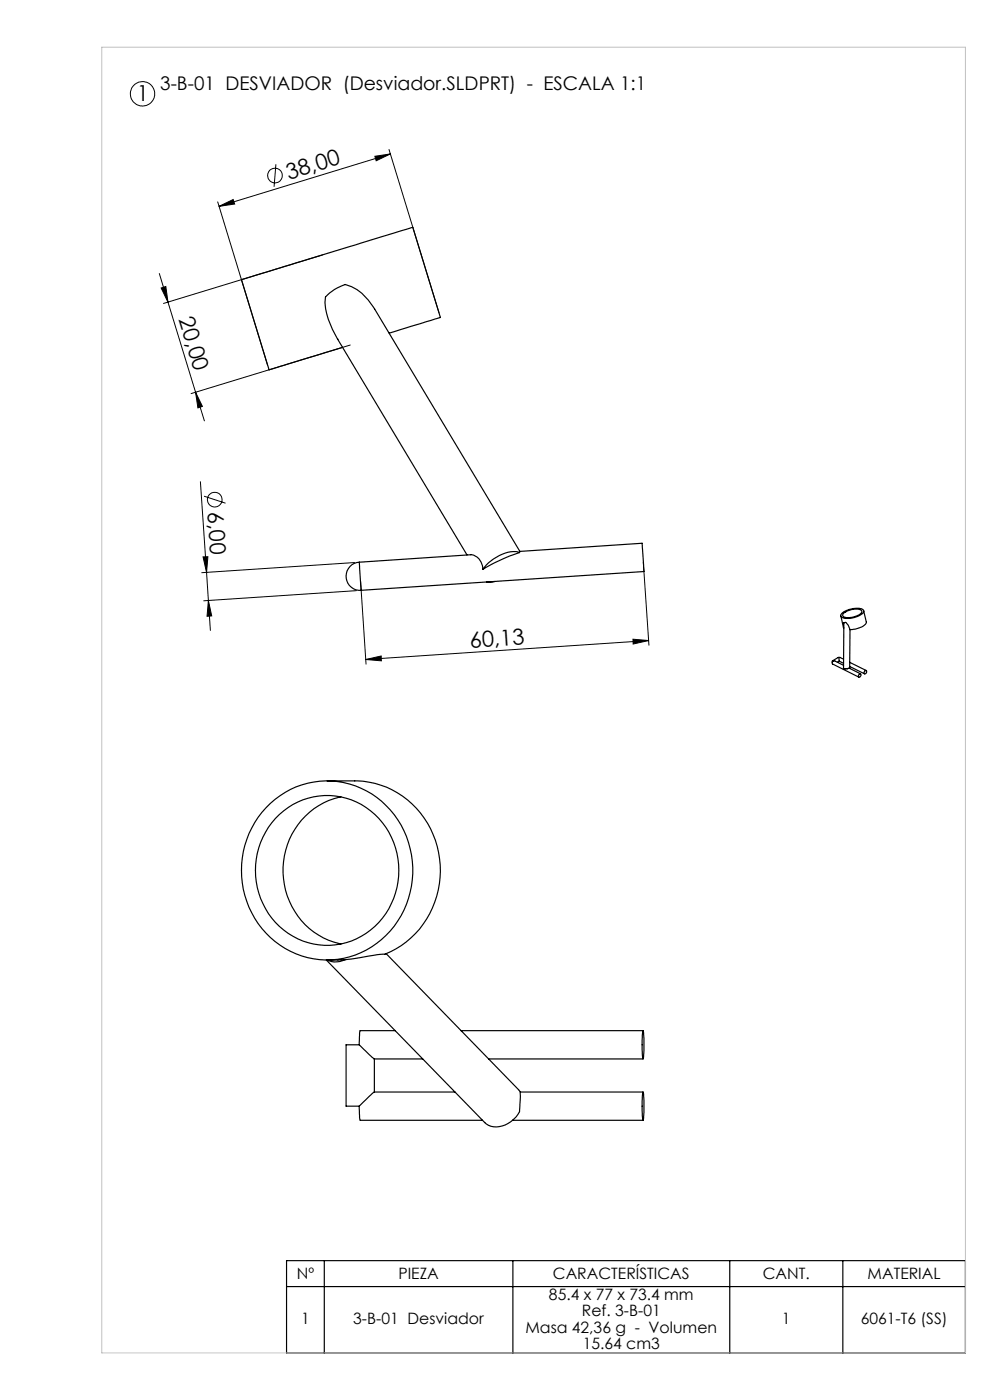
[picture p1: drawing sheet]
<svg xmlns="http://www.w3.org/2000/svg" width="210mm" height="297mm" viewBox="0 0 210 297" stroke-linecap="round" stroke-linejoin="round" font-family="sans-serif">
<g fill="none" stroke="#000" stroke-width=".21">
<path d="M58.5 34.9l-.4 4.7M79.5 33.2l3.3-.5-3 1.4zM82.5 31.7l10.6 34.7M82.8 32.7l-36.3 11.1M33.8 58l1.8 6.1M46.2 42.8l10.6 34.7M46.5 43.8l3-1.5 .3 1zM68.4 54.1l-33.7 10.3M34.2 61.1l1-.3 .4 3.3zM35.6 64.1l7.8 25.2M74.3 73.2l-33.8 10.3M41.5 83.2l1.4 3-.9 .3z"/>
<path d="M42.5 102.2l1.3 19.2M43.1 118.1h1l-.3 3.3zM43.3 105.3l4.5 1.4M75.2 119.3l-32.4 2.2M136.5 119.2l1.2 17.7M43.8 121.4l.4 6M44.2 127.4l.7 3.3h-1zM44.2 127.4l.4 6.3M75.6 125.3l-32.4 2.2M76.5 123.3l1.1 17.6M77.6 139.9l3.3-.7v1zM134.3 135.6l3.3 .3-3.3 .7z"/>
<path d="M137.6 135.9l-60 4"/>
<circle cx="30.2" cy="19.9" r="2.59"/>
<circle cx="58.3" cy="37.2" r="1.57"/>
<circle cx="45.5" cy="106" r="1.56"/>
</g>
<g fill="none" stroke="#000" stroke-width=".25">
<path d="M71.6 72l27.5 45.7M71.7 72a16.5 16.5 0 0 1-2.8-7.8l.1-1.2a9.6 9.6 0 0 1 4.2-2.6 10.4 10.4 0 0 1 6.3 5.2l30.8 51.4M82.6 70.7l10.8-3.4-5.8-19.1-36.4 11.1 5.9 19.2 15.6-4.8M76.2 119.3l23.7-1.6a2.9 2.9 0 0 1 2.5 3.1M76.2 119.3l.4 5.9M76.2 119.3a2.99 2.99 0 0 0-2.8 3.1 2.99 2.99 0 0 0 3.2 2.8M110.2 117.2a6.4 6.4 0 0 0-5.5 1.4l-1.1 .8-1.2 1.4M110.2 117.2l-3.5 1.4-4.3 2.2M110.3 117l-.1 .2M110.3 117l25.9-1.8 .4 6-60 4M105 123.4l-1.8 .1M178 139.5l.2-.1 .7 .4"/>
<path d="M178 139.5v.8M178 139.5l-1.4 .7M178.4 130.7l.6 2.5M178.5 130.2a4.7 4.7 0 0 1 4.6-.9 .74 .74 0 0 1-.6 1.2h-.1a4.1 4.1 0 0 1-4 .3zM178.9 130.2a3.7 3.7 0 0 1 3.8-.7 .83 .83 0 0 1-.7 1.1l-.5 .1a3.3 3.3 0 0 1-2.7 0zM180.3 133.6l-.1 8.2M183.2 129.6l.6 2.3a2.45 2.45 0 0 1-2.2 1.5l-.5 .1a.68 .68 0 0 1-.8 0 .68 .68 0 0 1-.3-.6 .84 .84 0 0 0-.9-.8h-.1l-.1 9.8M176.8 140.2l2.1 .9M176.8 140.2l-.3 .3 .1 .4 5.6 2.7M176.8 140.2h-.2l-.1 .3M178 140.3l.9 .4M178 140.3l-.4 .2"/>
<path d="M179.8 141.8l.3-.1 2.4 1.2M179.8 141.8l-.9 .1M180.2 140.5l3.5 1.7M180.2 141.4l3.2 1.5M182.2 143.1a.29 .29 0 0 1 .5 0 .29 .29 0 0 1-.2 .4 .26 .26 0 0 1-.4 .1 .26 .26 0 0 1 .1-.4zM183.4 142.3a.29 .29 0 0 1 .5 .1 .29 .29 0 0 1-.2 .4 .27 .27 0 0 1-.4 0 .27 .27 0 0 1 .1-.4zM56.4 171.3a17.8 17.8 0 0 1 29.3 4.9 19.2 19.2 0 0 1-12.8 27.1 18.4 18.4 0 0 1-21.6-17.3 19.6 19.6 0 0 1 5.1-14.7zM59.3 172.8a15 15 0 0 1 24.9 8.2 15.7 15.7 0 0 1-15.4 19.6 15.8 15.8 0 0 1-13.5-21.9 15.5 15.5 0 0 1 4-5.9zM69.4 165.7h5.8a18.6 18.6 0 0 1 18.1 20.5 19 19 0 0 1-11.6 16.2l-1.7 .1-6.8 1.1M72.3 169a16.1 16.1 0 0 0-9.1 25.3 15.3 15.3 0 0 0 9.1 6M69.2 203.7l33.6 34.5a4.3 4.3 0 0 0 5.6-.3 3.7 3.7 0 0 0 1.9-3.5l.1-2.7M69.4 203.7l3.8-.1a4.2 4.2 0 0 1-3.8 .1z"/>
<path d="M81.9 202.3l28.5 29.4M83.9 218.6h-7.5l-.2 3M97.8 218.6h38.6M136.4 218.7v-.1a25.4 25.4 0 0 1 0 6 22 22 0 0 1 0-5.9zM76.2 221.6l3.2 3M76.2 234.7l.2 3h25.9M76.2 221.6h-2.8v13.1h2.8M79.4 231.7l-3.2 3M79.4 224.6h10.3M79.4 231.7h17.1M79.4 224.6v7.1M103.6 224.6h32.8"/>
<path d="M108.7 237.7h27.7M110.4 231.7h26M136.4 231.7a22.9 22.9 0 0 1 0 6 22.2 22.2 0 0 1 0-6zM60.8 267.4h144v19.6h-144zM60.8 272.9h144M68.8 267.4v19.6M108.8 267.4v19.6M154.8 267.4v19.6M178.8 267.4v19.6"/>
</g>
<path d="M21.6 10h183.2v277h-183.2z" fill="none" stroke="#c0c0c0" stroke-width=".21"/>
<g fill="#000">
<path d="M46.5 43.8l3-1.5 .3 1zM79.5 33.2l3.3-.5-3 1.4z"/>
<path d="M41.5 83.2l1.4 3-.9 .3zM34.2 61.1l1-.3 .4 3.3z"/>
<path d="M44.2 127.4l.7 3.3h-1zM43.1 118.1h1l-.3 3.3z"/>
<path d="M77.6 139.9l3.3-.7v1zM134.3 135.6l3.3 .3-3.3 .7z"/>
</g>
<g font-size="4.7">
<text x="29" y="21.5">1</text>
<text x="61.3" y="38.1" transform="rotate(-17 61.3 38.1)">38,00</text>
<text x="37.9" y="67.8" transform="rotate(73 37.9 67.8)">20,00</text>
<text x="44" y="108.7" transform="rotate(86 44 108.7)">6,00</text>
<text x="99.7" y="137.4" transform="rotate(-4 99.7 137.4)">60,13</text>
</g>
<text font-size="4" x="34" y="19.1">3-B-01 DESVIADOR (Desviador.SLDPRT) - ESCALA 1:1</text>
<g font-size="3.3">
<text x="63" y="271.4">Nº</text>
<text x="84.5" y="271.4">PIEZA</text>
<text x="116.5" y="275.7">85.4 x 77 x 73.4 mm</text>
<text x="117.3" y="271.4">CARACTERÍSTICAS</text>
<text x="161.8" y="271.4">CANT.</text>
<text x="184" y="271.4">MATERIAL</text>
<text x="63.9" y="280.9">1</text>
<text x="74.9" y="280.9">3-B-01 Desviador</text>
<text x="123.4" y="279.2">Ref. 3-B-01</text>
<text x="165.9" y="280.9">1</text>
<text x="182.6" y="280.9">6061-T6 (SS)</text>
<text x="111.5" y="282.7">Masa 42,36 g - Volumen</text>
<text x="123.6" y="286.2">15.64 cm3</text>
</g>
</svg>
